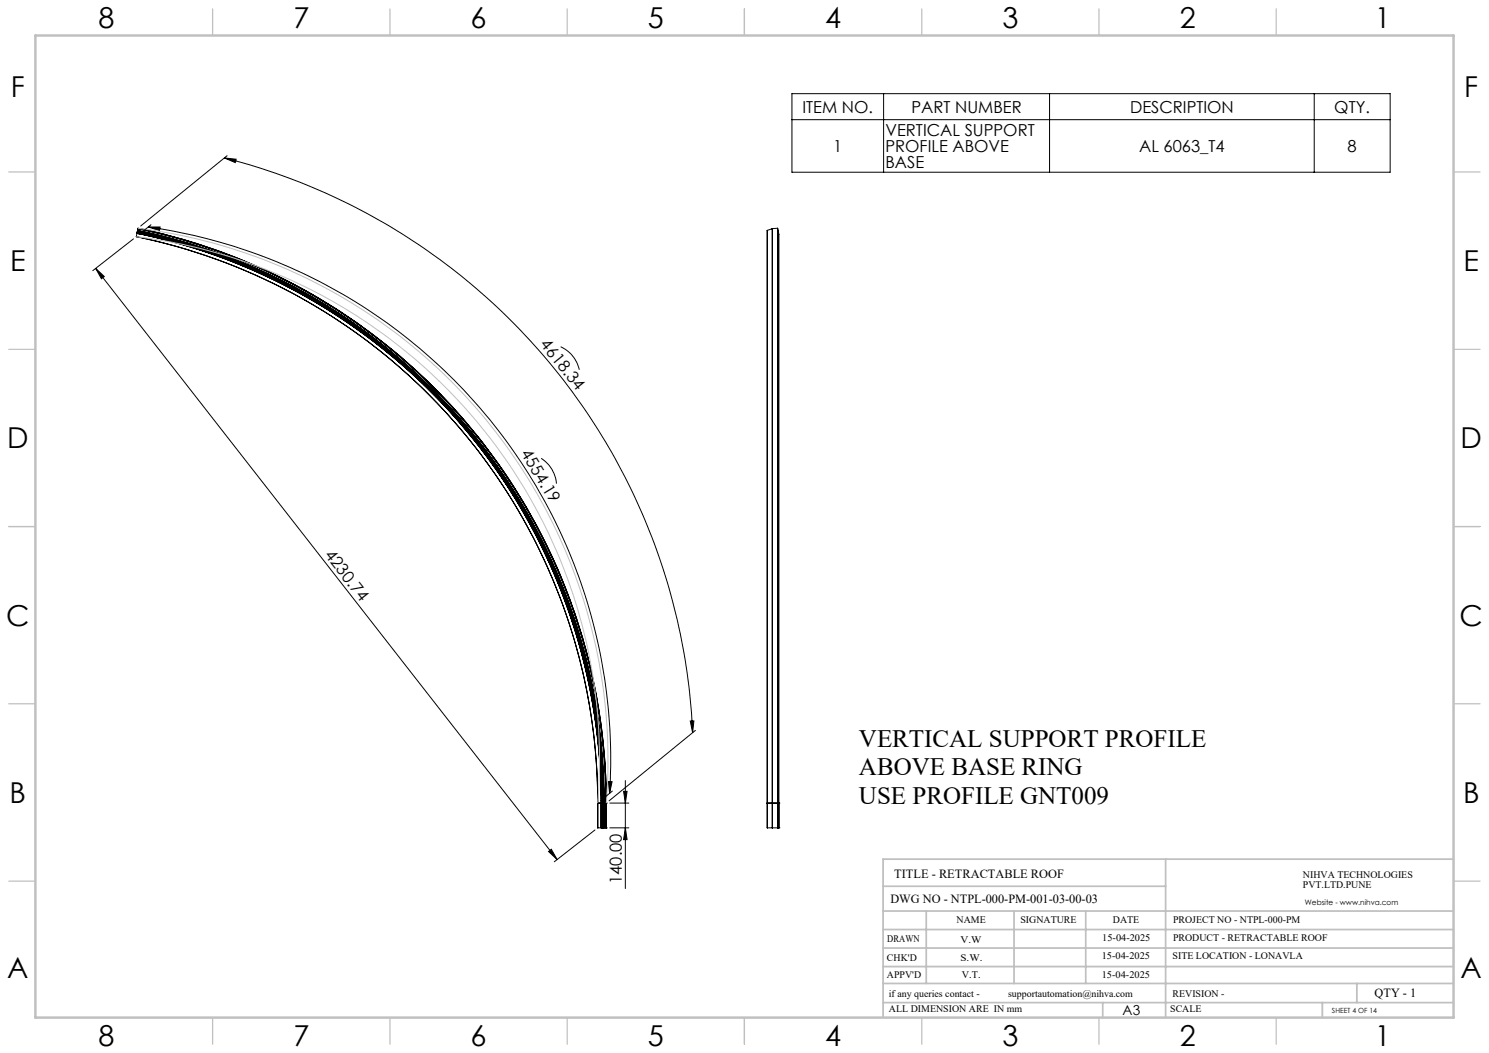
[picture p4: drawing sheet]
<svg xmlns="http://www.w3.org/2000/svg" width="420mm" height="297mm" viewBox="0 0 420 297" stroke-linecap="round" stroke-linejoin="round" font-family="sans-serif">
<g fill="none" stroke="#000" stroke-width=".28">
<path d="M223.4 26.4h168.7v22.2h-168.7zM223.4 33.8h168.7M249.2 26.4v22.2M296.1 26.4v22.2M370.7 26.4v22.2M63.3 44.6l3.3 .3-.2 1zM63.3 44.6a175.2 175.2 0 0 1 132.1 162.1M64.1 43.9l-24.4 19.8M27 75.7l130.2 166.8M27 75.7l2.4 2.3-.8 .6zM37.6 67.4l-11.4 8.9M38.5 66.7a163.2 163.2 0 0 1 130.1 159.8"/>
<path d="M38.6 65.8a164 164 0 0 1 131 160.7M38.6 65.8h.1M38.6 65.8a164.2 164.2 0 0 1 131 160.7M38.6 65.8l-.1 .9M38.7 65.5a164.4 164.4 0 0 1 131.2 161M38.7 65.5h.1M38.7 65.5l-.1 .3M38.7 65.3a164.6 164.6 0 0 1 131.4 161.2M38.7 65.3h.1M38.7 65.3v.2M38.8 65a164.9 164.9 0 0 1 131.6 161.5M38.8 65a164.8 164.8 0 0 1 131.6 161.5"/>
<path d="M38.8 65h.1M38.8 65l-.1 .3M38.9 64.5v-.1a165.6 165.6 0 0 1 132.1 162.1M38.9 64.5a165.4 165.4 0 0 1 132 162M38.9 64.5a165.5 165.5 0 0 1 132 162M38.9 64.5h.1M38.9 64.5l-.1 .5M41.8 64h3.4l-.2 1zM41.8 64a151.6 151.6 0 0 1 130.1 159.8M42.6 63.4l-3.4 2.7M216.4 65v161.5M217.8 64.5v162"/>
<path d="M217.8 64.5l-1.4 .5M217.9 64.5v162M217.9 64.5h-.1M219.3 64.4h.1M219.3 64.4v162.1M219.3 64.4l-1.4 .1M219.4 64.4v162.1M219.5 65.2h.1M219.5 65.2v161.3M219.5 65.2h-.1M219.5 65.2l.2 .9v160.4M158.2 97.8a9.5 9.5 0 0 1 5.2 6.5"/>
<path d="M152.6 129.3a9.2 9.2 0 0 1 4.4 7.1M194.7 203.4l1-.1-.3 3.4zM196.1 206l-24.3 19.9M167.8 234.1l-11.4 9M168.6 226.5h.1M168.6 226.5v7h2.4M168.6 226.5h2.4M169.6 226.5h.1M169.6 233.5h.1M169.6 226.5v7M169.9 226.5h.1M169.9 226.5v7"/>
<path d="M170.1 226.5h.1M170.1 226.5v7v-7M170.4 226.5h.1M170.4 226.5v7v-7M170.9 226.5h.1M170.9 226.5v7v-7M171 233.5h.1M171 226.5h.1M171 226.5v7M171.6 220.4l1 .1-.7 3.3zM172 226.5h5.4M172 233.5h5.4"/>
<path d="M172.7 223.1l-3.3 2.8M175.9 223.2h1l-.5 3.3zM176.4 233.5l.5 3.3h-1zM176.4 220.2v30.4M216.4 226.5h.1M216.4 233.5h.1M216.4 226.5v7M216.4 226.5h1.4M216.4 233.5h1.4M217.8 226.5h.1M217.8 233.5h.1M217.8 226.5v7"/>
<path d="M217.9 226.5h1.8M217.9 233.5h1.8M217.9 226.5v7M219.3 226.5h.1M219.3 226.5l.1 7M219.4 226.5v7M219.4 226.5h.1M219.4 233.5h.1M219.5 226.5h.1M219.5 233.5h.1M219.5 226.5v7M219.7 226.5h.1"/>
<path d="M219.7 233.5h.1M219.7 226.5v7M154.7 240.2l.8-.7 1.7 3z"/>
</g>
<path d="M38.5 66.8a148.5 148.5 0 0 1 130.1 159.7M38.9 64.4a151.2 151.2 0 0 1 132.1 162.1" fill="none" stroke="#c0c0c0" stroke-width=".28"/>
<g fill="none" stroke="#c0c0c0" stroke-width=".35">
<path d="M60 2.5v7.5M110 2.5v7.5M160 2.5v7.5M210 2.5v7.5M260 2.5v7.5M310 2.5v7.5M360 2.5v7.5M2.5 48.5h7.5M410 48.5h7.5M2.5 98.5h7.5M410 98.5h7.5M2.5 148.5h7.5"/>
<path d="M410 148.5h7.5M2.5 198.5h7.5M410 198.5h7.5M2.5 248.5h7.5M410 248.5h7.5M60 287v7.5M110 287v7.5M160 287v7.5M210 287v7.5M260 287v7.5M310 287v7.5M360 287v7.5"/>
</g>
<g fill="none" stroke="#c0c0c0" stroke-width=".5">
<path d="M249.1 257h160.9M249.1 250h79.7M261.3 257v20.4M286 257v20.4M306.2 257v20.4M328.8 242.3v44.7M410 242.3h-160.9v44.7M249.1 272.6h160.9M249.1 267.4h160.9M249.1 262.2h160.9M249.1 277.4h160.9M382.7 277.4v5.4"/>
<path d="M249.1 282.8h160.9M311 282.8v4.2M373 282.8v4.2"/>
</g>
<path d="M10 10h400v277h-400z" fill="none" stroke="#c0c0c0" stroke-width=".7"/>
<g fill="#000">
<path d="M27 75.7l2.4 2.3-.8 .6zM154.7 240.2l.8-.7 1.7 3z"/>
<path d="M194.7 203.4l1-.1-.3 3.4zM63.3 44.6l3.3 .3-.2 1z"/>
<path d="M171.6 220.4l1 .1-.7 3.3zM41.8 64h3.4l-.2 1z"/>
<path d="M176.4 233.5l.5 3.3h-1zM175.9 223.2h1l-.5 3.3z"/>
</g>
<g font-size="8.1">
<text x="27.8" y="8">8</text>
<text x="82.8" y="8">7</text>
<text x="132.8" y="8">6</text>
<text x="182.8" y="8">5</text>
<text x="232.8" y="8">4</text>
<text x="282.8" y="8">3</text>
<text x="332.8" y="8">2</text>
<text x="387.8" y="8">1</text>
<text x="3" y="27.2">F</text>
<text x="413" y="27.2">F</text>
<text x="2.8" y="76.5">E</text>
<text x="412.8" y="76.5">E</text>
<text x="2" y="126.5">D</text>
<text x="412" y="126.5">D</text>
<text x="1.7" y="176.5">C</text>
<text x="411.7" y="176.5">C</text>
<text x="2.7" y="226.5">B</text>
<text x="412.7" y="226.5">B</text>
<text x="2" y="275.7">A</text>
<text x="412" y="275.7">A</text>
<text x="27.8" y="295">8</text>
<text x="82.8" y="295">7</text>
<text x="132.8" y="295">6</text>
<text x="182.8" y="295">5</text>
<text x="232.8" y="295">4</text>
<text x="282.8" y="295">3</text>
<text x="332.8" y="295">2</text>
<text x="387.8" y="295">1</text>
</g>
<g font-size="7.1">
<text x="242.3" y="210.6">VERTICAL SUPPORT PROFILE</text>
<text x="242.3" y="218.7">ABOVE BASE RING</text>
<text x="242.3" y="226.7">USE PROFILE GNT009</text>
</g>
<g font-size="4.7">
<text x="226.4" y="31.8">ITEM NO.</text>
<text x="257.1" y="31.8">PART NUMBER</text>
<text x="318.8" y="31.8">DESCRIPTION</text>
<text x="376.4" y="31.8">QTY.</text>
<text x="249.8" y="38.3">VERTICAL SUPPORT</text>
<text x="235" y="42.8">1</text>
<text x="249.8" y="42.8">PROFILE ABOVE</text>
<text x="249.8" y="47.4">BASE</text>
<text x="321.3" y="42.8">AL 6063_T4</text>
<text x="380.1" y="42.8">8</text>
<text x="152.2" y="97.2" transform="rotate(51 152.2 97.2)">4618.34</text>
<text x="146.8" y="127.8" transform="rotate(59 146.8 127.8)">4554.19</text>
<text x="91.4" y="156.5" transform="rotate(52 91.4 156.5)">4230.74</text>
<text x="175.4" y="249.3" transform="rotate(-90 175.4 249.3)">140.00</text>
</g>
<text font-size="3.9" x="316.7" y="286.4">A3</text>
<g font-size="3.5">
<text x="252.2" y="247.6">TITLE - RETRACTABLE ROOF</text>
<text x="251.2" y="254.7">DWG NO - NTPL-000-PM-001-03-00-03</text>
<text x="387.7" y="281.1">QTY - 1</text>
</g>
<g font-size="2.8">
<text x="367.5" y="247.6">NIHVA TECHNOLOGIES</text>
<text x="367.5" y="250.5">PVT.LTD.PUNE</text>
<text x="269.8" y="260.3">NAME</text>
<text x="287.8" y="260.3">SIGNATURE</text>
<text x="313.9" y="260.4">DATE</text>
<text x="330.9" y="260.4">PROJECT NO - NTPL-000-PM</text>
<text x="250.3" y="265.6">DRAWN</text>
<text x="270.9" y="266.1">V.W</text>
<text x="310.9" y="265.5">15-04-2025</text>
<text x="330.9" y="265.5">PRODUCT - RETRACTABLE ROOF</text>
<text x="250.2" y="271.1">CHK'D</text>
<text x="250.2" y="275.8">APPV'D</text>
<text x="270.9" y="271.1">S.W.</text>
<text x="271.3" y="275.8">V.T.</text>
<text x="310.8" y="270.6">15-04-2025</text>
<text x="310.8" y="275.8">15-04-2025</text>
<text x="330.7" y="270.6">SITE LOCATION - LONAVLA</text>
<text x="250.7" y="281.1">if any queries contact -</text>
<text x="284.3" y="281.1">supportautomation@nihva.com</text>
<text x="330.7" y="281.1">REVISION -</text>
<text x="250.7" y="285.6">ALL DIMENSION ARE IN mm</text>
<text x="330.1" y="285.6">SCALE</text>
</g>
<text font-size="2.1" x="368.1" y="255.1">Website - www.nihva.com</text>
<text font-size="2" x="375.7" y="285.6">SHEET 4 OF 14</text>
</svg>
